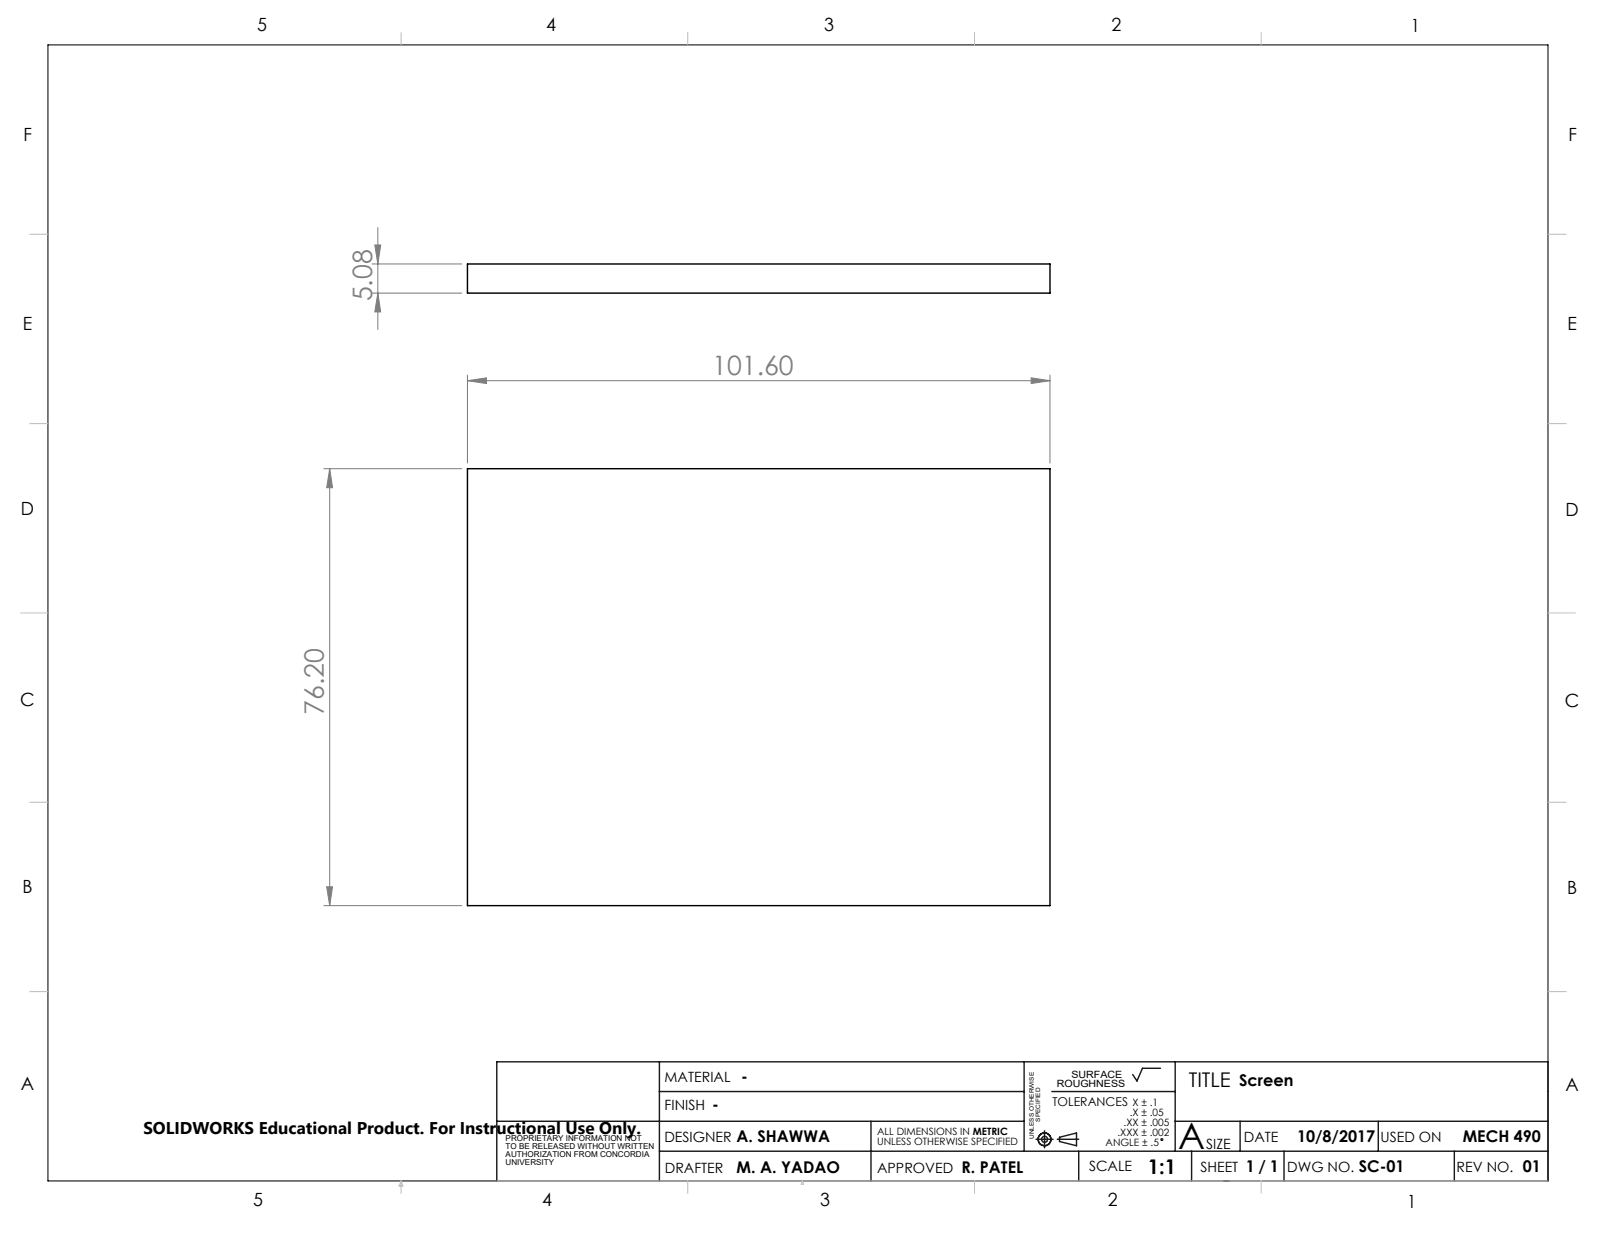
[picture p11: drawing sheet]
<svg xmlns="http://www.w3.org/2000/svg" width="279mm" height="216mm" viewBox="0 0 279 216" stroke-linecap="round" stroke-linejoin="round" font-family="sans-serif">
<g fill="none" stroke="#000" stroke-width=".18">
<path d="M8.4 7.8h261.6v198.2h-261.6z"/>
<circle cx="202.6" cy="198.7" r=".17"/>
</g>
<g fill="none" stroke="#191924" stroke-width=".25">
<path d="M86.6 195.5h92M115 185.2v20.8M115 190.4h63.6M151.9 195.5v10.5M178.6 185.2v15.6M180.7 198.7h3M182.2 197.2v3M183.4 190.4h21.6M184.4 198.7h3.7M184.8 198.3l2.9-.7v2.2l-2.9-.7zM202.4 186.3h-3.2l-.9 2.2-.7-1.1M205 185.2v15.6"/>
<path d="M205 195.5h65M216.3 195.5v5.3M240.4 195.5v5.3M86.6 206v-20.8h183.4v20.8M115 200.8h155M188.1 200.8v5.2M207.8 200.8v5.2M213.4 206h.9M223.9 200.8v5.2M253.6 200.8v5.2"/>
<circle cx="182.2" cy="198.7" r="1.11"/>
<circle cx="182.2" cy="198.7" r=".51"/>
</g>
<g fill="none" stroke="#808080" stroke-width=".18">
<path d="M65.9 39.7v17.8M64.9 51.1h15.6M64.9 46h15.6M65.4 42.7h1l-.5 3.3zM65.9 51.1l.5 3.3h-1zM81.5 66.4l3.3-.5v1zM81.5 65.4v15.4M81.5 66.4h101.6M179.8 65.9l3.3 .5-3.3 .5zM183.1 65.4v15.4M56.5 81.7h24M57.5 81.7l.5 3.4h-1z"/>
<path d="M57.5 81.7v76.2M56.5 157.9h24M57 154.7h1l-.5 3.2z"/>
</g>
<g fill="none" stroke="#c0c0c0" stroke-width=".18">
<path d="M70 5.7v2.1M119.9 5.7v2.1M170 5.7v2.1M220 5.7v2.1M5.2 40.9h3.2M270 40.9h3.2M5.2 73.9h3.2M270 73.9h3.2M3.6 106.9h4.8M270 106.9h4.7M5.2 139.9h3.2M270 139.9h3.2"/>
<path d="M5.2 172.9h3.2M270 172.9h3.2M70 206v2.1M70 206l.3 .8h-.7zM86.6 206h183.4M119.9 206v2.1M139.9 206l.3 .5h-.5zM170 206v2.1M220 206v2.1"/>
</g>
<g fill="#808080">
<path d="M179.8 65.9l3.3 .5-3.3 .5zM81.5 66.4l3.3-.5v1z"/>
<path d="M65.9 51.1l.5 3.3h-1zM65.4 42.7h1l-.5 3.3z"/>
<path d="M57.5 81.7l.5 3.4h-1zM57 154.7h1l-.5 3.2z"/>
</g>
<path d="M81.5 46h101.6v5.1h-101.6zM81.5 81.7h101.6v76.2h-101.6z" fill="none" stroke="#000" stroke-width=".25"/>
<text font-size="6.3" x="205.5" y="200.4">A</text>
<g font-size="4.7" fill="#808080">
<text x="64.9" y="52.6" transform="rotate(-90 64.9 52.6)">5.08</text>
<text x="124.2" y="65.4">101.60</text>
<text x="56.5" y="124.6" transform="rotate(-90 56.5 124.6)">76.20</text>
</g>
<g font-size="3.5">
<text x="207.3" y="189.5">TITLE</text>
<text x="200.2" y="204.7">1:1</text>
</g>
<g font-size="3.2">
<text x="44.8" y="5.4">5</text>
<text x="95.3" y="5.3">4</text>
<text x="143.7" y="5.4">3</text>
<text x="193.9" y="5.4">2</text>
<text x="246.1" y="5.7">1</text>
<text x="4.1" y="24.5">F</text>
<text x="273.5" y="24.7">F</text>
<text x="4" y="57.5">E</text>
<text x="273.4" y="57.6">E</text>
<text x="3.6" y="89.8">D</text>
<text x="273.1" y="90">D</text>
<text x="3.5" y="123.1">C</text>
<text x="272.9" y="123.3">C</text>
<text x="3.9" y="155.7">B</text>
<text x="273.3" y="155.9">B</text>
<text x="3.6" y="190.2">A</text>
<text x="273" y="190.3">A</text>
<text x="44.2" y="210.4">5</text>
<text x="94.6" y="210.3">4</text>
<text x="143.1" y="210.4">3</text>
<text x="193.2" y="210.3">2</text>
<text x="245.4" y="210.6">1</text>
</g>
<text font-size="3" x="25" y="197.8">SOLIDWORKS Educational Product. For Instructional Use Only.</text>
<g font-size="2.8">
<text x="129.3" y="188.7">-</text>
<text x="216.1" y="189.5">Screen</text>
<text x="124.2" y="193.6">-</text>
<text x="128.5" y="199.2">A. SHAWWA</text>
<text x="226.2" y="199.2">10/8/2017</text>
<text x="255.1" y="199.2">MECH 490</text>
<text x="128.5" y="204.5">M. A. YADAO</text>
<text x="167.7" y="204.5">R. PATEL</text>
<text x="217.3" y="204.4">1 / 1</text>
<text x="237" y="204.4">SC-01</text>
<text x="265.6" y="204.4">01</text>
</g>
<g font-size="2.5">
<text x="115.9" y="188.7">MATERIAL</text>
<text x="115.9" y="193.6">FINISH</text>
<text x="115.9" y="199.2">DESIGNER</text>
<text x="210.4" y="200.4">SIZE</text>
<text x="216.9" y="199.2">DATE</text>
<text x="240.8" y="199.2">USED ON</text>
<text x="115.9" y="204.5">DRAFTER</text>
<text x="153" y="204.5">APPROVED</text>
<text x="189.9" y="204.3">SCALE</text>
<text x="209.4" y="204.4">SHEET</text>
<text x="224.5" y="204.4">DWG NO.</text>
<text x="254" y="204.4">REV NO.</text>
</g>
<text font-size="2.1" x="183.6" y="192.8">TOLERANCES</text>
<g font-size="1.8">
<text x="196" y="196.4">.XX ± .005</text>
<text x="197" y="194.6">.X ± .05</text>
<text x="197.5" y="192.8">X ± .1</text>
<text x="153" y="198">ALL DIMENSIONS IN METRIC</text>
<text x="153" y="199.8">UNLESS OTHERWISE SPECIFIED</text>
<text x="192.8" y="199.9">ANGLE ± .5</text>
<text x="194.9" y="198.1">.XXX ± .002</text>
</g>
<g font-size="1.7">
<text x="184.3" y="189.6">ROUGHNESS</text>
<text x="186.9" y="187.9">SURFACE</text>
</g>
<g font-size="1.4">
<text x="88.2" y="199">PROPRIETARY INFORMATION NOT</text>
<text x="88.2" y="200.4">TO BE RELEASED WITHOUT WRITTEN</text>
<text x="88.2" y="201.8">AUTHORIZATION FROM CONCORDIA</text>
<text x="88.2" y="203.3">UNIVERSITY</text>
</g>
<g font-size="1.1">
<text x="181.4" y="195.6" transform="rotate(-90 181.4 195.6)">SPECIFIED</text>
<text x="180.3" y="198.6" transform="rotate(-90 180.3 198.6)">UNLESS OTHERWISE</text>
</g>
</svg>
